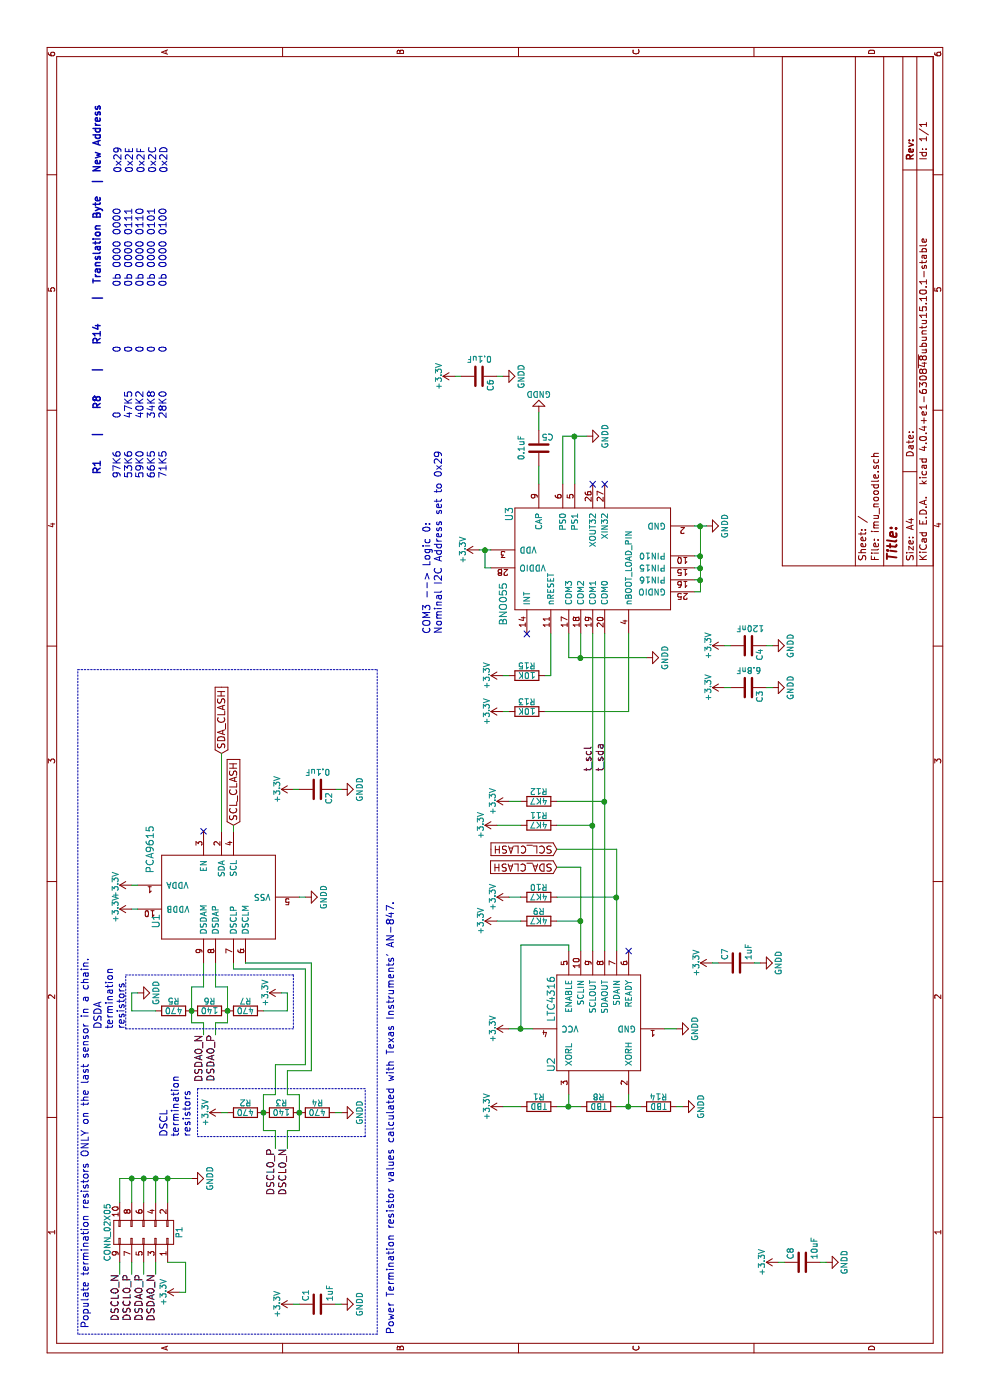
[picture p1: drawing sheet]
EESchema Schematic File Version 2
LIBS:power
LIBS:device
LIBS:transistors
LIBS:conn
LIBS:linear
LIBS:regul
LIBS:74xx
LIBS:cmos4000
LIBS:adc-dac
LIBS:memory
LIBS:xilinx
LIBS:microcontrollers
LIBS:dsp
LIBS:microchip
LIBS:analog_switches
LIBS:motorola
LIBS:texas
LIBS:intel
LIBS:audio
LIBS:interface
LIBS:digital-audio
LIBS:philips
LIBS:display
LIBS:cypress
LIBS:siliconi
LIBS:opto
LIBS:atmel
LIBS:contrib
LIBS:valves
LIBS:synthego_component_library
LIBS:double_jump_electric_component_library
LIBS:imu_noodle-cache
EELAYER 25 0
EELAYER END
$Descr A4 11693 8268
encoding utf-8
Sheet 1 1
Title ""
Date ""
Rev ""
Comp ""
Comment1 ""
Comment2 ""
Comment3 ""
Comment4 ""
$EndDescr
Text GLabel 5400 1850 2    60   Input ~ 0
SDA_CLASH
Text GLabel 4800 1950 2    60   Input ~ 0
SCL_CLASH
NoConn ~ 4750 1700
$Comp
L R R3
U 1 1
P 2400 2350
F 0 "R3" V 2480 2350 50  0000 C CNN
F 1 "140" V 2400 2350 50  0000 C CNN
F 2 "Resistors_SMD:R_0402" V 2330 2350 50  0001 C CNN
F 3 "" H 2400 2350 50  0000 C CNN
F 4 "Panasonic Electronic Components" H 2400 2350 60  0001 C CNN "Manufacturer"
F 5 "ERJ-2RKF1400X" H 2400 2350 60  0001 C CNN "Manufacturer Number"
	1    2400 2350
	1    0    0    -1  
$EndComp
$Comp
L R R4
U 1 1
P 2400 2650
F 0 "R4" V 2480 2650 50  0000 C CNN
F 1 "470" V 2400 2650 50  0000 C CNN
F 2 "Resistors_SMD:R_0402" V 2330 2650 50  0001 C CNN
F 3 "" H 2400 2650 50  0000 C CNN
F 4 "Panasonic Electronic Components" H 2400 2650 60  0001 C CNN "Manufacturer"
F 5 "ERJ-2GEJ471X" H 2400 2650 60  0001 C CNN "Manufacturer Number"
	1    2400 2650
	1    0    0    -1  
$EndComp
$Comp
L R R2
U 1 1
P 2400 2050
F 0 "R2" V 2480 2050 50  0000 C CNN
F 1 "470" V 2400 2050 50  0000 C CNN
F 2 "Resistors_SMD:R_0402" V 2330 2050 50  0001 C CNN
F 3 "" H 2400 2050 50  0000 C CNN
F 4 "Panasonic Electronic Components" H 2400 2050 60  0001 C CNN "Manufacturer"
F 5 "ERJ-2GEJ471X" H 2400 2050 60  0001 C CNN "Manufacturer Number"
	1    2400 2050
	1    0    0    -1  
$EndComp
$Comp
L R R6
U 1 1
P 3250 1750
F 0 "R6" V 3330 1750 50  0000 C CNN
F 1 "140" V 3250 1750 50  0000 C CNN
F 2 "Resistors_SMD:R_0402" V 3180 1750 50  0001 C CNN
F 3 "" H 3250 1750 50  0000 C CNN
F 4 "Panasonic Electronic Components" H 3250 1750 60  0001 C CNN "Manufacturer"
F 5 "ERJ-2RKF1400X" H 3250 1750 60  0001 C CNN "Manufacturer Number"
	1    3250 1750
	1    0    0    -1  
$EndComp
$Comp
L R R7
U 1 1
P 3250 2050
F 0 "R7" V 3330 2050 50  0000 C CNN
F 1 "470" V 3250 2050 50  0000 C CNN
F 2 "Resistors_SMD:R_0402" V 3180 2050 50  0001 C CNN
F 3 "" H 3250 2050 50  0000 C CNN
F 4 "Panasonic Electronic Components" H 3250 2050 60  0001 C CNN "Manufacturer"
F 5 "ERJ-2GEJ471X" H 3250 2050 60  0001 C CNN "Manufacturer Number"
	1    3250 2050
	1    0    0    -1  
$EndComp
$Comp
L R R5
U 1 1
P 3250 1450
F 0 "R5" V 3330 1450 50  0000 C CNN
F 1 "470" V 3250 1450 50  0000 C CNN
F 2 "Resistors_SMD:R_0402" V 3180 1450 50  0001 C CNN
F 3 "" H 3250 1450 50  0000 C CNN
F 4 "Panasonic Electronic Components" H 3250 1450 60  0001 C CNN "Manufacturer"
F 5 "ERJ-2GEJ471X" H 3250 1450 60  0001 C CNN "Manufacturer Number"
	1    3250 1450
	1    0    0    -1  
$EndComp
Text Notes 600  750  0    60   ~ 0
Populate termination resistors ONLY on the last sensor in a chain.
Text Notes 2200 1600 0    60   ~ 0
DSCL\ntermination\nresistors
Text Notes 3100 1050 0    60   ~ 0
DSDA\ntermination\nresistors
$Comp
L C C1
U 1 1
P 800 2650
F 0 "C1" H 825 2750 50  0000 L CNN
F 1 "1uF" H 825 2550 50  0000 L CNN
F 2 "Capacitors_SMD:C_0603" H 838 2500 50  0001 C CNN
F 3 "" H 800 2650 50  0000 C CNN
F 4 "AVX Corporation" H 800 2650 60  0001 C CNN "Manufacturer"
F 5 "0603YC105KAT2A" H 800 2650 60  0001 C CNN "Manufacturer Number"
	1    800  2650
	1    0    0    -1  
$EndComp
Text Label 3050 1700 2    60   ~ 0
DSDA0_N
Text Label 3050 1800 2    60   ~ 0
DSDA0_P
Text Label 2100 2300 2    60   ~ 0
DSCL0_P
Text Label 2100 2400 2    60   ~ 0
DSCL0_N
Text Label 1050 1100 2    60   ~ 0
DSCL0_P
Text Label 1050 1000 2    60   ~ 0
DSCL0_N
Text Label 1050 1300 2    60   ~ 0
DSDA0_N
Text Label 1050 1200 2    60   ~ 0
DSDA0_P
$Comp
L GNDD #PWR01
U 1 1
P 4200 2550
F 0 "#PWR01" H 4200 2300 50  0001 C CNN
F 1 "GNDD" H 4200 2400 50  0000 C CNN
F 2 "" H 4200 2550 50  0000 C CNN
F 3 "" H 4200 2550 50  0000 C CNN
	1    4200 2550
	1    0    0    -1  
$EndComp
$Comp
L GNDD #PWR02
U 1 1
P 5100 2850
F 0 "#PWR02" H 5100 2600 50  0001 C CNN
F 1 "GNDD" H 5100 2700 50  0000 C CNN
F 2 "" H 5100 2850 50  0000 C CNN
F 3 "" H 5100 2850 50  0000 C CNN
	1    5100 2850
	1    0    0    -1  
$EndComp
$Comp
L GNDD #PWR03
U 1 1
P 3400 1150
F 0 "#PWR03" H 3400 900 50  0001 C CNN
F 1 "GNDD" H 3400 1000 50  0000 C CNN
F 2 "" H 3400 1150 50  0000 C CNN
F 3 "" H 3400 1150 50  0000 C CNN
	1    3400 1150
	1    0    0    -1  
$EndComp
$Comp
L GNDD #PWR04
U 1 1
P 2400 2850
F 0 "#PWR04" H 2400 2600 50  0001 C CNN
F 1 "GNDD" H 2400 2700 50  0000 C CNN
F 2 "" H 2400 2850 50  0000 C CNN
F 3 "" H 2400 2850 50  0000 C CNN
	1    2400 2850
	1    0    0    -1  
$EndComp
$Comp
L GNDD #PWR05
U 1 1
P 800 2850
F 0 "#PWR05" H 800 2600 50  0001 C CNN
F 1 "GNDD" H 800 2700 50  0000 C CNN
F 2 "" H 800 2850 50  0000 C CNN
F 3 "" H 800 2850 50  0000 C CNN
	1    800  2850
	1    0    0    -1  
$EndComp
$Comp
L GNDD #PWR06
U 1 1
P 1850 1600
F 0 "#PWR06" H 1850 1350 50  0001 C CNN
F 1 "GNDD" H 1850 1450 50  0000 C CNN
F 2 "" H 1850 1600 50  0000 C CNN
F 3 "" H 1850 1600 50  0000 C CNN
	1    1850 1600
	1    0    0    -1  
$EndComp
$Comp
L CONN_02X05 P1
U 1 1
P 1400 1200
F 0 "P1" H 1400 1500 50  0000 C CNN
F 1 "CONN_02X05" H 1400 900 50  0000 C CNN
F 2 "synthego_component_library:45210-600230" H 1400 0   50  0001 C CNN
F 3 "" H 1400 0   50  0000 C CNN
	1    1400 1200
	1    0    0    1   
$EndComp
$Comp
L PCA9615 U1
U 1 1
P 4550 2300
F 0 "U1" H 5100 3300 60  0000 C CNN
F 1 "PCA9615" H 4500 3350 60  0000 C CNN
F 2 "Housings_SSOP:TSSOP-10_3x3mm_Pitch0.5mm" H 4550 2300 60  0001 C CNN
F 3 "" H 4550 2300 60  0001 C CNN
F 4 "NXP" H 4550 2300 60  0001 C CNN "Manufacturer"
F 5 "PCA9615" H 4550 2300 60  0001 C CNN "Manufacturer Number"
	1    4550 2300
	-1   0    0    -1  
$EndComp
Text GLabel 4450 4650 1    60   Input ~ 0
SDA_CLASH
Text GLabel 4600 4650 1    60   Input ~ 0
SCL_CLASH
$Comp
L GNDD #PWR07
U 1 1
P 3100 5650
F 0 "#PWR07" H 3100 5400 50  0001 C CNN
F 1 "GNDD" H 3100 5500 50  0000 C CNN
F 2 "" H 3100 5650 50  0000 C CNN
F 3 "" H 3100 5650 50  0000 C CNN
	1    3100 5650
	1    0    0    -1  
$EndComp
$Comp
L +3.3V #PWR08
U 1 1
P 900 1500
F 0 "#PWR08" H 900 1350 50  0001 C CNN
F 1 "+3.3V" H 900 1640 50  0000 C CNN
F 2 "" H 900 1500 50  0000 C CNN
F 3 "" H 900 1500 50  0000 C CNN
	1    900  1500
	1    0    0    -1  
$EndComp
$Comp
L +3.3V #PWR09
U 1 1
P 2400 1850
F 0 "#PWR09" H 2400 1700 50  0001 C CNN
F 1 "+3.3V" H 2400 1990 50  0000 C CNN
F 2 "" H 2400 1850 50  0000 C CNN
F 3 "" H 2400 1850 50  0000 C CNN
	1    2400 1850
	1    0    0    -1  
$EndComp
$Comp
L +3.3V #PWR010
U 1 1
P 800 2450
F 0 "#PWR010" H 800 2300 50  0001 C CNN
F 1 "+3.3V" H 800 2590 50  0000 C CNN
F 2 "" H 800 2450 50  0000 C CNN
F 3 "" H 800 2450 50  0000 C CNN
	1    800  2450
	1    0    0    -1  
$EndComp
$Comp
L +3.3V #PWR011
U 1 1
P 3400 2350
F 0 "#PWR011" H 3400 2200 50  0001 C CNN
F 1 "+3.3V" H 3400 2490 50  0000 C CNN
F 2 "" H 3400 2350 50  0000 C CNN
F 3 "" H 3400 2350 50  0000 C CNN
	1    3400 2350
	1    0    0    -1  
$EndComp
$Comp
L +3.3V #PWR012
U 1 1
P 4100 1100
F 0 "#PWR012" H 4100 950 50  0001 C CNN
F 1 "+3.3V" H 4100 1240 50  0000 C CNN
F 2 "" H 4100 1100 50  0000 C CNN
F 3 "" H 4100 1100 50  0000 C CNN
	1    4100 1100
	1    0    0    -1  
$EndComp
$Comp
L +3.3V #PWR013
U 1 1
P 4300 1100
F 0 "#PWR013" H 4300 950 50  0001 C CNN
F 1 "+3.3V" H 4300 1240 50  0000 C CNN
F 2 "" H 4300 1100 50  0000 C CNN
F 3 "" H 4300 1100 50  0000 C CNN
	1    4300 1100
	1    0    0    -1  
$EndComp
$Comp
L +3.3V #PWR014
U 1 1
P 5100 2450
F 0 "#PWR014" H 5100 2300 50  0001 C CNN
F 1 "+3.3V" H 5100 2590 50  0000 C CNN
F 2 "" H 5100 2450 50  0000 C CNN
F 3 "" H 5100 2450 50  0000 C CNN
	1    5100 2450
	1    0    0    -1  
$EndComp
$Comp
L R R9
U 1 1
P 4000 4500
F 0 "R9" V 4080 4500 50  0000 C CNN
F 1 "4K7" V 4000 4500 50  0000 C CNN
F 2 "Resistors_SMD:R_0402" V 3930 4500 50  0001 C CNN
F 3 "" H 4000 4500 50  0000 C CNN
F 4 "Panasonic Electronic Components" H 4000 4500 60  0001 C CNN "Manufacturer"
F 5 "ERJ-2GEJ472X" H 4000 4500 60  0001 C CNN "Manufacturer Number"
	1    4000 4500
	1    0    0    -1  
$EndComp
$Comp
L R R10
U 1 1
P 4200 4500
F 0 "R10" V 4280 4500 50  0000 C CNN
F 1 "4K7" V 4200 4500 50  0000 C CNN
F 2 "Resistors_SMD:R_0402" V 4130 4500 50  0001 C CNN
F 3 "" H 4200 4500 50  0000 C CNN
F 4 "Panasonic Electronic Components" H 4200 4500 60  0001 C CNN "Manufacturer"
F 5 "ERJ-2GEJ472X" H 4200 4500 60  0001 C CNN "Manufacturer Number"
	1    4200 4500
	1    0    0    -1  
$EndComp
$Comp
L +3.3V #PWR015
U 1 1
P 4200 4250
F 0 "#PWR015" H 4200 4100 50  0001 C CNN
F 1 "+3.3V" H 4200 4390 50  0000 C CNN
F 2 "" H 4200 4250 50  0000 C CNN
F 3 "" H 4200 4250 50  0000 C CNN
	1    4200 4250
	1    0    0    -1  
$EndComp
$Comp
L +3.3V #PWR016
U 1 1
P 4000 4150
F 0 "#PWR016" H 4000 4000 50  0001 C CNN
F 1 "+3.3V" H 4000 4290 50  0000 C CNN
F 2 "" H 4000 4150 50  0000 C CNN
F 3 "" H 4000 4150 50  0000 C CNN
	1    4000 4150
	1    0    0    -1  
$EndComp
$Comp
L +3.3V #PWR017
U 1 1
P 3100 4250
F 0 "#PWR017" H 3100 4100 50  0001 C CNN
F 1 "+3.3V" H 3100 4390 50  0000 C CNN
F 2 "" H 3100 4250 50  0000 C CNN
F 3 "" H 3100 4250 50  0000 C CNN
	1    3100 4250
	1    0    0    -1  
$EndComp
$Comp
L R R11
U 1 1
P 4800 4500
F 0 "R11" V 4880 4500 50  0000 C CNN
F 1 "4K7" V 4800 4500 50  0000 C CNN
F 2 "Resistors_SMD:R_0402" V 4730 4500 50  0001 C CNN
F 3 "" H 4800 4500 50  0000 C CNN
F 4 "Panasonic Electronic Components" H 4800 4500 60  0001 C CNN "Manufacturer"
F 5 "ERJ-2GEJ472X" H 4800 4500 60  0001 C CNN "Manufacturer Number"
	1    4800 4500
	1    0    0    -1  
$EndComp
$Comp
L R R12
U 1 1
P 5000 4500
F 0 "R12" V 5080 4500 50  0000 C CNN
F 1 "4K7" V 5000 4500 50  0000 C CNN
F 2 "Resistors_SMD:R_0402" V 4930 4500 50  0001 C CNN
F 3 "" H 5000 4500 50  0000 C CNN
F 4 "Panasonic Electronic Components" H 5000 4500 60  0001 C CNN "Manufacturer"
F 5 "ERJ-2GEJ472X" H 5000 4500 60  0001 C CNN "Manufacturer Number"
	1    5000 4500
	1    0    0    -1  
$EndComp
$Comp
L +3.3V #PWR018
U 1 1
P 4800 4150
F 0 "#PWR018" H 4800 4000 50  0001 C CNN
F 1 "+3.3V" H 4800 4290 50  0000 C CNN
F 2 "" H 4800 4150 50  0000 C CNN
F 3 "" H 4800 4150 50  0000 C CNN
	1    4800 4150
	1    0    0    -1  
$EndComp
$Comp
L +3.3V #PWR019
U 1 1
P 5000 4250
F 0 "#PWR019" H 5000 4100 50  0001 C CNN
F 1 "+3.3V" H 5000 4390 50  0000 C CNN
F 2 "" H 5000 4250 50  0000 C CNN
F 3 "" H 5000 4250 50  0000 C CNN
	1    5000 4250
	1    0    0    -1  
$EndComp
$Comp
L R R8
U 1 1
P 2450 5000
F 0 "R8" V 2530 5000 50  0000 C CNN
F 1 "TBD" V 2450 5000 50  0000 C CNN
F 2 "Resistors_SMD:R_0603" V 2380 5000 50  0001 C CNN
F 3 "" H 2450 5000 50  0000 C CNN
	1    2450 5000
	1    0    0    -1  
$EndComp
$Comp
L R R1
U 1 1
P 2450 4500
F 0 "R1" V 2530 4500 50  0000 C CNN
F 1 "TBD" V 2450 4500 50  0000 C CNN
F 2 "Resistors_SMD:R_0603" V 2380 4500 50  0001 C CNN
F 3 "" H 2450 4500 50  0000 C CNN
	1    2450 4500
	1    0    0    -1  
$EndComp
$Comp
L LTC4316 U2
U 1 1
P 2750 5350
F 0 "U2" H 2800 6100 60  0000 C CNN
F 1 "LTC4316" H 3350 6100 60  0000 C CNN
F 2 "Housings_SSOP:MSOP-10_3x3mm_Pitch0.5mm" H 2700 6000 60  0001 C CNN
F 3 "http://cds.linear.com/docs/en/datasheet/4316fa.pdf" H 2800 6100 60  0001 C CNN
F 4 "Linear Technology" H 2900 6200 60  0001 C CNN "Manufacturer"
F 5 "LTC4316IMS#PBF" H 3000 6300 60  0001 C CNN "Manufacturer Number"
	1    2750 5350
	1    0    0    -1  
$EndComp
$Comp
L GNDD #PWR020
U 1 1
P 2450 5700
F 0 "#PWR020" H 2450 5450 50  0001 C CNN
F 1 "GNDD" H 2450 5550 50  0000 C CNN
F 2 "" H 2450 5700 50  0000 C CNN
F 3 "" H 2450 5700 50  0000 C CNN
	1    2450 5700
	1    0    0    -1  
$EndComp
$Comp
L BNO055 U3
U 1 1
P 7450 5600
F 0 "U3" H 7500 6950 60  0000 C CNN
F 1 "BNO055" H 8250 7000 60  0000 C CNN
F 2 "double_jump_electric_component_library:LGA-28" H 7400 6850 60  0001 C CNN
F 3 "https://cdn-shop.adafruit.com/datasheets/BST_BNO055_DS000_12.pdf" H 7500 6950 60  0001 C CNN
F 4 "BNO055" H 7700 7150 60  0001 C CNN "Manufacturer Number"
F 5 "Bosch Sensortec" H 7600 7050 60  0001 C CNN "Manufacturer"
	1    7450 5600
	-1   0    0    -1  
$EndComp
$Comp
L +3.3V #PWR021
U 1 1
P 7100 4000
F 0 "#PWR021" H 7100 3850 50  0001 C CNN
F 1 "+3.3V" H 7100 4140 50  0000 C CNN
F 2 "" H 7100 4000 50  0000 C CNN
F 3 "" H 7100 4000 50  0000 C CNN
	1    7100 4000
	1    0    0    -1  
$EndComp
$Comp
L GNDD #PWR022
U 1 1
P 7300 5900
F 0 "#PWR022" H 7300 5650 50  0001 C CNN
F 1 "GNDD" H 7300 5750 50  0000 C CNN
F 2 "" H 7300 5900 50  0000 C CNN
F 3 "" H 7300 5900 50  0000 C CNN
	1    7300 5900
	1    0    0    -1  
$EndComp
$Comp
L C C5
U 1 1
P 7950 4500
F 0 "C5" H 7975 4600 50  0000 L CNN
F 1 "0.1uF" V 7800 4400 50  0000 L CNN
F 2 "Capacitors_SMD:C_0402" H 7988 4350 50  0001 C CNN
F 3 "" H 7950 4500 50  0000 C CNN
F 4 "Murata Electronics North America" H 7950 4500 60  0001 C CNN "Manufacturer"
F 5 "GRM155R71C104KA88J" H 7950 4500 60  0001 C CNN "Manufacturer Number"
	1    7950 4500
	0    1    1    0   
$EndComp
$Comp
L GNDD #PWR023
U 1 1
P 8250 4500
F 0 "#PWR023" H 8250 4250 50  0001 C CNN
F 1 "GNDD" H 8250 4350 50  0000 C CNN
F 2 "" H 8250 4500 50  0000 C CNN
F 3 "" H 8250 4500 50  0000 C CNN
	1    8250 4500
	0    -1   -1   0   
$EndComp
$Comp
L GNDD #PWR024
U 1 1
P 6200 5400
F 0 "#PWR024" H 6200 5150 50  0001 C CNN
F 1 "GNDD" H 6200 5250 50  0000 C CNN
F 2 "" H 6200 5400 50  0000 C CNN
F 3 "" H 6200 5400 50  0000 C CNN
	1    6200 5400
	1    0    0    -1  
$EndComp
$Comp
L GNDD #PWR025
U 1 1
P 8050 4900
F 0 "#PWR025" H 8050 4650 50  0001 C CNN
F 1 "GNDD" H 8050 4750 50  0000 C CNN
F 2 "" H 8050 4900 50  0000 C CNN
F 3 "" H 8050 4900 50  0000 C CNN
	1    8050 4900
	1    0    0    -1  
$EndComp
NoConn ~ 7650 5050
NoConn ~ 7650 4950
$Comp
L +3.3V #PWR026
U 1 1
P 8550 3800
F 0 "#PWR026" H 8550 3650 50  0001 C CNN
F 1 "+3.3V" H 8550 3940 50  0000 C CNN
F 2 "" H 8550 3800 50  0000 C CNN
F 3 "" H 8550 3800 50  0000 C CNN
	1    8550 3800
	1    0    0    -1  
$EndComp
$Comp
L GNDD #PWR027
U 1 1
P 8550 4200
F 0 "#PWR027" H 8550 3950 50  0001 C CNN
F 1 "GNDD" H 8550 4050 50  0000 C CNN
F 2 "" H 8550 4200 50  0000 C CNN
F 3 "" H 8550 4200 50  0000 C CNN
	1    8550 4200
	1    0    0    -1  
$EndComp
$Comp
L +3.3V #PWR028
U 1 1
P 6050 4200
F 0 "#PWR028" H 6050 4050 50  0001 C CNN
F 1 "+3.3V" H 6050 4340 50  0000 C CNN
F 2 "" H 6050 4200 50  0000 C CNN
F 3 "" H 6050 4200 50  0000 C CNN
	1    6050 4200
	1    0    0    -1  
$EndComp
NoConn ~ 6400 4400
$Comp
L C C3
U 1 1
P 5950 6250
F 0 "C3" H 5975 6350 50  0000 L CNN
F 1 "6.8nF" V 5800 6150 50  0000 L CNN
F 2 "Capacitors_SMD:C_0402" H 5988 6100 50  0001 C CNN
F 3 "" H 5950 6250 50  0000 C CNN
F 4 "Murata Electronics North America" H 5950 6250 60  0001 C CNN "Manufacturer"
F 5 "GRM155R71H682KA88D" H 5950 6250 60  0001 C CNN "Manufacturer Number"
	1    5950 6250
	-1   0    0    1   
$EndComp
$Comp
L C C4
U 1 1
P 6300 6250
F 0 "C4" H 6325 6350 50  0000 L CNN
F 1 "120nF" V 6150 6150 50  0000 L CNN
F 2 "Capacitors_SMD:C_0402" H 6338 6100 50  0001 C CNN
F 3 "" H 6300 6250 50  0000 C CNN
F 4 "Murata Electronics North America" H 6300 6250 60  0001 C CNN "Manufacturer"
F 5 "GRM155R61A124KE19D" H 6300 6250 60  0001 C CNN "Manufacturer Number"
	1    6300 6250
	-1   0    0    1   
$EndComp
$Comp
L GNDD #PWR029
U 1 1
P 5950 6450
F 0 "#PWR029" H 5950 6200 50  0001 C CNN
F 1 "GNDD" H 5950 6300 50  0000 C CNN
F 2 "" H 5950 6450 50  0000 C CNN
F 3 "" H 5950 6450 50  0000 C CNN
	1    5950 6450
	1    0    0    -1  
$EndComp
$Comp
L GNDD #PWR030
U 1 1
P 6300 6450
F 0 "#PWR030" H 6300 6200 50  0001 C CNN
F 1 "GNDD" H 6300 6300 50  0000 C CNN
F 2 "" H 6300 6450 50  0000 C CNN
F 3 "" H 6300 6450 50  0000 C CNN
	1    6300 6450
	1    0    0    -1  
$EndComp
$Comp
L +3.3V #PWR031
U 1 1
P 5950 6050
F 0 "#PWR031" H 5950 5900 50  0001 C CNN
F 1 "+3.3V" H 5950 6190 50  0000 C CNN
F 2 "" H 5950 6050 50  0000 C CNN
F 3 "" H 5950 6050 50  0000 C CNN
	1    5950 6050
	1    0    0    -1  
$EndComp
$Comp
L +3.3V #PWR032
U 1 1
P 6300 6050
F 0 "#PWR032" H 6300 5900 50  0001 C CNN
F 1 "+3.3V" H 6300 6190 50  0000 C CNN
F 2 "" H 6300 6050 50  0000 C CNN
F 3 "" H 6300 6050 50  0000 C CNN
	1    6300 6050
	1    0    0    -1  
$EndComp
$Comp
L R R14
U 1 1
P 2450 5500
F 0 "R14" V 2530 5500 50  0000 C CNN
F 1 "TBD" V 2450 5500 50  0000 C CNN
F 2 "Resistors_SMD:R_0603" V 2380 5500 50  0001 C CNN
F 3 "" H 2450 5500 50  0000 C CNN
	1    2450 5500
	1    0    0    -1  
$EndComp
$Comp
L +3.3V #PWR033
U 1 1
P 2450 4200
F 0 "#PWR033" H 2450 4050 50  0001 C CNN
F 1 "+3.3V" H 2450 4340 50  0000 C CNN
F 2 "" H 2450 4200 50  0000 C CNN
F 3 "" H 2450 4200 50  0000 C CNN
	1    2450 4200
	1    0    0    -1  
$EndComp
NoConn ~ 3750 5250
Wire Wire Line
	3600 1950 3650 1950
Wire Wire Line
	3650 2050 3650 2050
Wire Wire Line
	5400 1850 4750 1850
Wire Wire Line
	4750 1950 4800 1950
Wire Wire Line
	4200 2500 4200 2550
Wire Wire Line
	3600 2550 3600 1950
Wire Wire Line
	4300 1100 4300 1150
Wire Wire Line
	4100 1150 4100 1100
Wire Wire Line
	2250 2200 2550 2200
Wire Wire Line
	2550 2200 2550 2300
Wire Wire Line
	2550 2300 2800 2300
Connection ~ 2400 2200
Wire Wire Line
	2550 2500 2550 2400
Wire Wire Line
	2250 2500 2550 2500
Connection ~ 2400 2500
Wire Wire Line
	2400 2800 2400 2850
Wire Wire Line
	2400 1850 2400 1900
Wire Wire Line
	3050 1700 3150 1700
Wire Wire Line
	3150 1700 3150 1600
Wire Wire Line
	3150 1600 3450 1600
Wire Wire Line
	3450 1600 3450 1700
Wire Wire Line
	3450 1700 3650 1700
Connection ~ 3250 1600
Wire Wire Line
	3650 1800 3450 1800
Wire Wire Line
	3450 1800 3450 1900
Wire Wire Line
	3450 1900 3150 1900
Wire Wire Line
	3150 1900 3150 1800
Wire Wire Line
	3150 1800 3050 1800
Connection ~ 3250 1900
Wire Wire Line
	3250 1100 3250 1300
Wire Notes Line
	3550 2450 3100 2450
Wire Notes Line
	3100 2450 3100 1050
Wire Notes Line
	3100 1050 3550 1050
Wire Notes Line
	3550 1050 3550 2450
Wire Wire Line
	3250 2200 3250 2400
Wire Notes Line
	2600 3050 2600 1650
Wire Notes Line
	2600 1650 2200 1650
Wire Notes Line
	2200 1650 2200 3050
Wire Notes Line
	2200 3050 2600 3050
Wire Notes Line
	6100 3150 550  3150
Wire Notes Line
	550  3150 550  650 
Wire Notes Line
	550  650  6100 650 
Wire Notes Line
	6100 650  6100 3150
Wire Wire Line
	5100 2450 5100 2500
Wire Wire Line
	800  2450 800  2500
Wire Wire Line
	800  2850 800  2800
Wire Wire Line
	5100 2850 5100 2800
Wire Wire Line
	3600 2550 2800 2550
Wire Wire Line
	2800 2550 2800 2300
Wire Wire Line
	2750 2400 2750 2600
Wire Wire Line
	2750 2600 3650 2600
Wire Wire Line
	2250 2200 2250 2300
Wire Wire Line
	2250 2300 2100 2300
Wire Wire Line
	2250 2500 2250 2400
Wire Wire Line
	2250 2400 2100 2400
Wire Wire Line
	1650 1000 1850 1000
Wire Wire Line
	1850 1100 1650 1100
Wire Wire Line
	1850 1200 1650 1200
Wire Wire Line
	1850 1300 1650 1300
Wire Wire Line
	1150 1300 1050 1300
Wire Wire Line
	1150 1200 1050 1200
Wire Wire Line
	1150 1100 1050 1100
Wire Wire Line
	1150 1000 1050 1000
Wire Wire Line
	2550 2400 2750 2400
Connection ~ 1850 1300
Connection ~ 1850 1200
Connection ~ 1850 1100
Wire Wire Line
	1850 1000 1850 1600
Wire Wire Line
	1650 1400 1850 1400
Connection ~ 1850 1400
Wire Wire Line
	3650 2600 3650 2050
Wire Wire Line
	3750 4850 4450 4850
Wire Wire Line
	4450 4850 4450 4650
Wire Wire Line
	3750 5150 4600 5150
Wire Wire Line
	4600 5150 4600 4650
Wire Wire Line
	3750 4950 6400 4950
Wire Wire Line
	3750 5050 6400 5050
Wire Wire Line
	1150 1400 1150 1550
Wire Wire Line
	1150 1550 900  1550
Wire Wire Line
	900  1550 900  1500
Wire Wire Line
	4000 4650 4000 4850
Connection ~ 4000 4850
Wire Wire Line
	4200 4350 4200 4250
Wire Wire Line
	4000 4350 4000 4150
Wire Wire Line
	3750 4750 3800 4750
Wire Wire Line
	3800 4750 3800 4350
Wire Wire Line
	3100 4250 3100 4450
Wire Wire Line
	4200 4650 4200 5150
Connection ~ 4200 5150
Wire Wire Line
	4800 4650 4800 4950
Connection ~ 4800 4950
Wire Wire Line
	5000 4650 5000 5050
Connection ~ 5000 5050
Wire Wire Line
	4800 4350 4800 4150
Wire Wire Line
	5000 4350 5000 4250
Wire Wire Line
	3100 5650 3100 5550
Wire Wire Line
	7800 4500 7650 4500
Wire Wire Line
	8100 4500 8250 4500
Wire Wire Line
	6400 4850 6200 4850
Wire Wire Line
	6200 4750 6200 5400
Wire Wire Line
	8050 4700 8050 4900
Wire Wire Line
	8050 4700 7650 4700
Wire Wire Line
	7650 4800 8050 4800
Connection ~ 8050 4800
Wire Wire Line
	8550 3800 8550 3850
Wire Wire Line
	8550 4150 8550 4200
Wire Wire Line
	7300 5800 7300 5900
Wire Wire Line
	6750 5850 7300 5850
Wire Wire Line
	7050 5850 7050 5800
Connection ~ 7300 5850
Wire Wire Line
	6950 5850 6950 5800
Connection ~ 7050 5850
Wire Wire Line
	6850 5850 6850 5800
Connection ~ 6950 5850
Wire Wire Line
	6750 5850 6750 5800
Connection ~ 6850 5850
Wire Wire Line
	5750 5250 6400 5250
Wire Wire Line
	6400 4750 6200 4750
Connection ~ 6200 4850
Wire Wire Line
	6950 4100 6950 4050
Wire Wire Line
	6950 4050 7100 4050
Wire Wire Line
	7100 4000 7100 4100
Connection ~ 7100 4050
Wire Wire Line
	6300 6050 6300 6100
Wire Wire Line
	6300 6400 6300 6450
Wire Wire Line
	5950 6400 5950 6450
Wire Wire Line
	5950 6100 5950 6050
Wire Wire Line
	3800 4350 3100 4350
Connection ~ 3100 4350
Wire Wire Line
	2450 4650 2450 4850
Wire Wire Line
	2450 5150 2450 5350
Wire Wire Line
	2450 5650 2450 5700
Wire Wire Line
	2550 5250 2450 5250
Connection ~ 2450 5250
Wire Wire Line
	2550 4750 2450 4750
Connection ~ 2450 4750
Wire Wire Line
	2450 4200 2450 4350
Wire Wire Line
	3400 2350 3400 2400
Wire Wire Line
	3400 2400 3250 2400
Wire Wire Line
	3250 1100 3400 1100
Wire Wire Line
	3400 1100 3400 1150
Text Label 5250 4950 0    60   ~ 0
t_scl
Text Label 5250 5050 0    60   ~ 0
t_sda
$Comp
L R R13
U 1 1
P 5750 4400
F 0 "R13" V 5830 4400 50  0000 C CNN
F 1 "10K" V 5750 4400 50  0000 C CNN
F 2 "Resistors_SMD:R_0402" V 5680 4400 50  0001 C CNN
F 3 "" H 5750 4400 50  0000 C CNN
F 4 "Panasonic Electronic Components" H 5750 4400 60  0001 C CNN "Manufacturer"
F 5 "ERJ-2GEJ103X" H 5750 4400 60  0001 C CNN "Manufacturer Number"
	1    5750 4400
	1    0    0    -1  
$EndComp
$Comp
L +3.3V #PWR034
U 1 1
P 5750 4200
F 0 "#PWR034" H 5750 4050 50  0001 C CNN
F 1 "+3.3V" H 5750 4340 50  0000 C CNN
F 2 "" H 5750 4200 50  0000 C CNN
F 3 "" H 5750 4200 50  0000 C CNN
	1    5750 4200
	1    0    0    -1  
$EndComp
Wire Wire Line
	5750 5250 5750 4550
Wire Wire Line
	5750 4250 5750 4200
$Comp
L C C6
U 1 1
P 8550 4000
F 0 "C6" H 8575 4100 50  0000 L CNN
F 1 "0.1uF" V 8400 3900 50  0000 L CNN
F 2 "Capacitors_SMD:C_0402" H 8588 3850 50  0001 C CNN
F 3 "" H 8550 4000 50  0000 C CNN
F 4 "Murata Electronics North America" H 8550 4000 60  0001 C CNN "Manufacturer"
F 5 "GRM155R71C104KA88J" H 8550 4000 60  0001 C CNN "Manufacturer Number"
	1    8550 4000
	-1   0    0    1   
$EndComp
$Comp
L C C2
U 1 1
P 5100 2650
F 0 "C2" H 5125 2750 50  0000 L CNN
F 1 "0.1uF" V 4950 2550 50  0000 L CNN
F 2 "Capacitors_SMD:C_0402" H 5138 2500 50  0001 C CNN
F 3 "" H 5100 2650 50  0000 C CNN
F 4 "Murata Electronics North America" H 5100 2650 60  0001 C CNN "Manufacturer"
F 5 "GRM155R71C104KA88J" H 5100 2650 60  0001 C CNN "Manufacturer Number"
	1    5100 2650
	-1   0    0    1   
$EndComp
$Comp
L C C7
U 1 1
P 3650 6150
F 0 "C7" H 3675 6250 50  0000 L CNN
F 1 "1uF" H 3675 6050 50  0000 L CNN
F 2 "Capacitors_SMD:C_0603" H 3688 6000 50  0001 C CNN
F 3 "" H 3650 6150 50  0000 C CNN
F 4 "AVX Corporation" H 3650 6150 60  0001 C CNN "Manufacturer"
F 5 "0603YC105KAT2A" H 3650 6150 60  0001 C CNN "Manufacturer Number"
	1    3650 6150
	1    0    0    -1  
$EndComp
$Comp
L GNDD #PWR035
U 1 1
P 3650 6350
F 0 "#PWR035" H 3650 6100 50  0001 C CNN
F 1 "GNDD" H 3650 6200 50  0000 C CNN
F 2 "" H 3650 6350 50  0000 C CNN
F 3 "" H 3650 6350 50  0000 C CNN
	1    3650 6350
	1    0    0    -1  
$EndComp
$Comp
L +3.3V #PWR036
U 1 1
P 3650 5950
F 0 "#PWR036" H 3650 5800 50  0001 C CNN
F 1 "+3.3V" H 3650 6090 50  0000 C CNN
F 2 "" H 3650 5950 50  0000 C CNN
F 3 "" H 3650 5950 50  0000 C CNN
	1    3650 5950
	1    0    0    -1  
$EndComp
Wire Wire Line
	3650 5950 3650 6000
Wire Wire Line
	3650 6350 3650 6300
$Comp
L C C8
U 1 1
P 1150 6700
F 0 "C8" H 1175 6800 50  0000 L CNN
F 1 "10uF" H 1175 6600 50  0000 L CNN
F 2 "Capacitors_SMD:C_0603" H 1188 6550 50  0001 C CNN
F 3 "" H 1150 6700 50  0000 C CNN
F 4 "Murata Electronics North America" H 1150 6700 60  0001 C CNN "Manufacturer"
F 5 "GRM188R61A106ME69D" H 1150 6700 60  0001 C CNN "Manufacturer Number"
	1    1150 6700
	1    0    0    -1  
$EndComp
$Comp
L GNDD #PWR037
U 1 1
P 1150 6900
F 0 "#PWR037" H 1150 6650 50  0001 C CNN
F 1 "GNDD" H 1150 6750 50  0000 C CNN
F 2 "" H 1150 6900 50  0000 C CNN
F 3 "" H 1150 6900 50  0000 C CNN
	1    1150 6900
	1    0    0    -1  
$EndComp
$Comp
L +3.3V #PWR038
U 1 1
P 1150 6500
F 0 "#PWR038" H 1150 6350 50  0001 C CNN
F 1 "+3.3V" H 1150 6640 50  0000 C CNN
F 2 "" H 1150 6500 50  0000 C CNN
F 3 "" H 1150 6500 50  0000 C CNN
	1    1150 6500
	1    0    0    -1  
$EndComp
Wire Wire Line
	1150 6500 1150 6550
Wire Wire Line
	1150 6900 1150 6850
Text Notes 550  3300 0    60   ~ 0
Power Termination resistor values calculated with Texas Instruments' AN-847.
Wire Wire Line
	6050 4600 6400 4600
$Comp
L R R15
U 1 1
P 6050 4400
F 0 "R15" V 6130 4400 50  0000 C CNN
F 1 "10K" V 6050 4400 50  0000 C CNN
F 2 "Resistors_SMD:R_0402" V 5980 4400 50  0001 C CNN
F 3 "" H 6050 4400 50  0000 C CNN
F 4 "Panasonic Electronic Components" H 6050 4400 60  0001 C CNN "Manufacturer"
F 5 "ERJ-2GEJ103X" H 6050 4400 60  0001 C CNN "Manufacturer Number"
	1    6050 4400
	1    0    0    -1  
$EndComp
Wire Wire Line
	6050 4200 6050 4250
Wire Wire Line
	6050 4550 6050 4600
Text Notes 6400 3700 0    60   ~ 0
COM3 --> Logic 0:\nNominal I2C Address set to 0x29
Text Notes 7550 850  0    60   ~ 12
    R1    |    R8    |    R14    |  Translation Byte  | New Address
Text Notes 7700 1400 0    60   ~ 0
97K6\n53K6\n59K0\n66K5\n71K5
Text Notes 8200 1400 0    60   ~ 0
0\n47K5\n40K2\n34K8\n28K0
Text Notes 8750 1400 0    60   ~ 0
0\n0\n0\n0\n0
Text Notes 9300 1400 0    60   ~ 0
0b 0000 0000\n0b 0000 0111\n0b 0000 0110\n0b 0000 0101\n0b 0000 0100
Text Notes 10250 1600 0    60   ~ 0
0x29\n0x2E\n0x2F\n0x2C\n0x2D\n\n\n
$EndSCHEMATC
